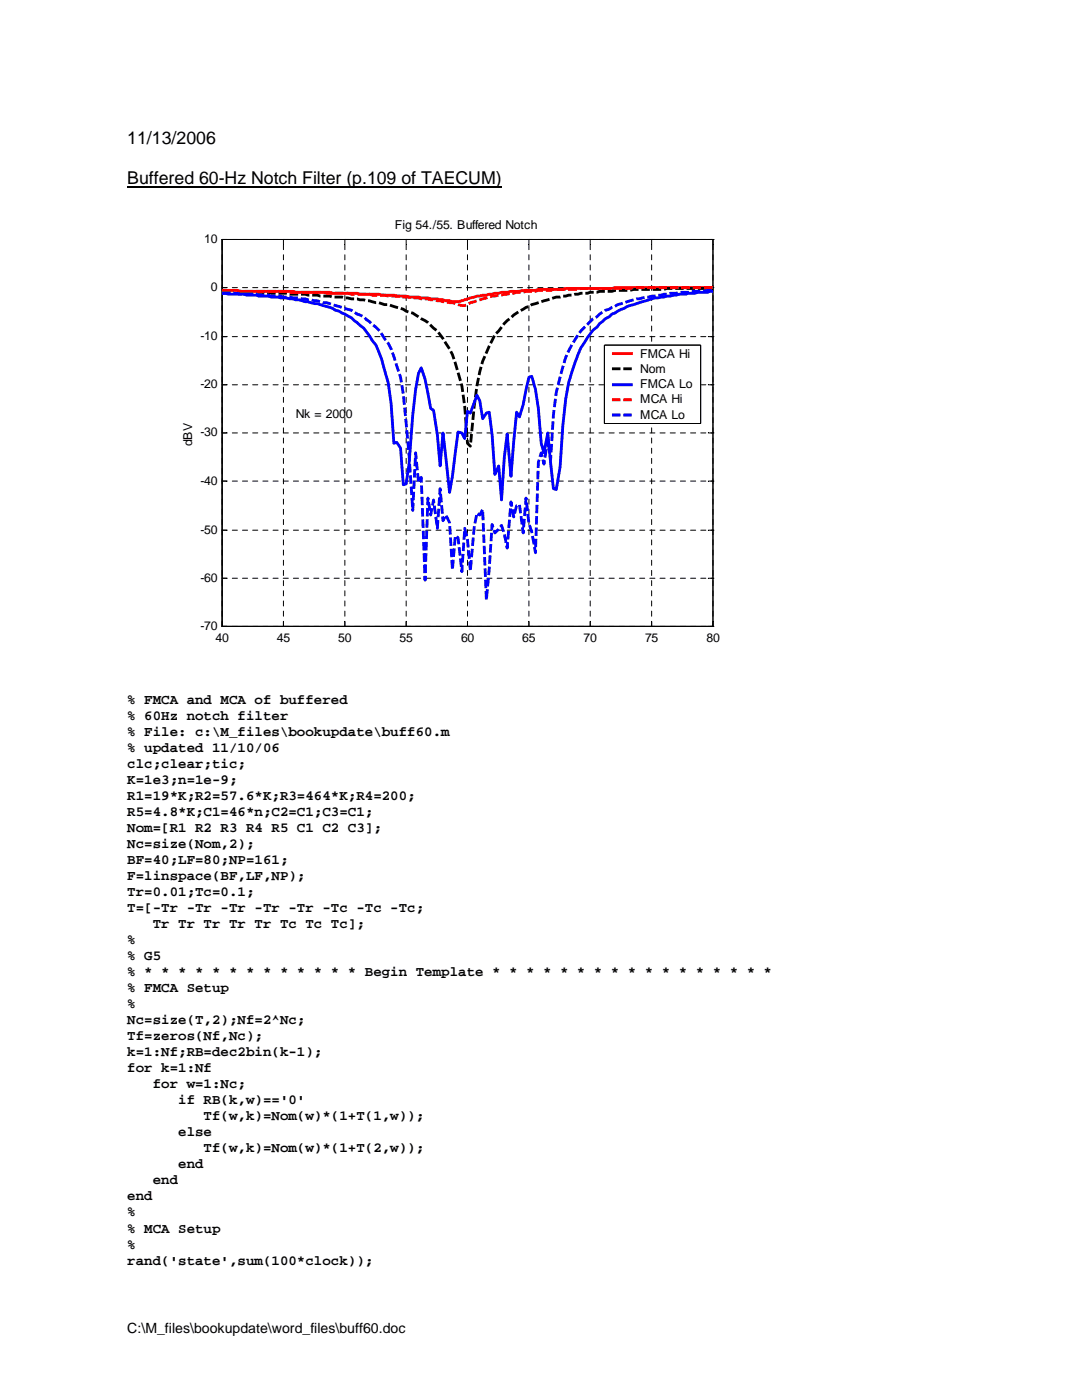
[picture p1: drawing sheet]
<svg xmlns="http://www.w3.org/2000/svg" width="216mm" height="279mm" viewBox="0 0 216 279" stroke-linecap="round" stroke-linejoin="round" font-family="sans-serif">
<path d="M25.4 37.3h74.7" fill="none" stroke="#000" stroke-width=".25"/>
<g fill="#fff">
<path d="M27.9 40.6h126.6v95h-126.6z"/>
<path d="M44.3 47.8h98v77.2h-98z"/>
</g>
<path d="M44.3 47.8h98v77.2h-98z" fill="none" stroke="#fff" stroke-width=".2"/>
<g fill="none" stroke="#000" stroke-width=".2" stroke-dasharray="1 1 1 1 1 1 1 1">
<path d="M44.3 47.8h.1M44.3 57.4h98M44.3 47.8h98M56.6 47.8h.1M68.8 47.8h.1M81 47.8h.1M93.3 47.8h.1M105.5 47.8h.1M117.8 47.8h.1M130 47.8h.1M142.3 47.8h.1M142.3 57.4h.1"/>
<path d="M44.3 76.8h98M44.3 67.2h98M142.3 76.8h.1M142.3 67.2h.1M44.3 96h98M44.3 86.4h98M142.3 96h.1M142.3 86.4h.1M44.3 115.4h98M44.3 105.8h98M142.3 115.4h.1M142.3 105.8h.1"/>
<path d="M44.3 125v-77.2M44.3 125h98M56.6 125v-77.2M68.8 125v-77.2M81 125v-77.2M93.3 125v-77.2M105.5 125v-77.2M117.8 125v-77.2M130 125v-77.2M142.3 125v-77.2M142.3 125h.1"/>
</g>
<g fill="none" stroke="#000" stroke-width=".2">
<path d="M44.3 47.8h98v77.2h-98zM44.3 57.4h1M56.6 47.8v.9M68.8 47.8v.9M81 47.8v.9M93.3 47.8v.9M105.5 47.8v.9M117.8 47.8v.9M130 47.8v.9M141.3 57.4h1M44.3 76.8h1M44.3 67.2h1"/>
<path d="M141.3 76.8h1M141.3 67.2h1M44.3 96h1M44.3 86.4h1M141.3 96h1M141.3 86.4h1M44.3 115.4h1M44.3 105.8h1M141.3 115.4h1M141.3 105.8h1M56.6 124.1v.9M68.8 124.1v.9"/>
<path d="M81 124.1v.9M93.3 124.1v.9M105.5 124.1v.9M117.8 124.1v.9M130 124.1v.9"/>
</g>
<path d="M142.3 57.4h-19.6l-.6 .2h-9.2l-.6 .2h-4.9l-.6 .2-4.8 .1-3.3 .4-1.7 .4a23.1 23.1 0 0 0-5.6 1.3h-1.1l-3-.6h-1.4l-.5-.1-3.8-.2-.6-.2h-1.8l-.6-.2h-2.4l-.6-.2h-3.8l-.6-.2h-4.8l-.6-.2h-6.8l-.6-.2h-7.1a14.9 14.9 0 0 1-4.5-.1h-2.5" fill="none" stroke="#f00" stroke-width=".57"/>
<path d="M44.3 58.1h1.3l.6 .2h6l.8 .2h4.1l.8 .2h3l.6 .2h1.9l1.1 .2a61.3 61.3 0 0 1 9.8 1.1l1.3 .2 1.1 .4h.8l3 .9 .5 .4a5.6 5.6 0 0 1 3.1 1.5 13.8 13.8 0 0 1 4.3 4 17.1 17.1 0 0 1 3 6.7l.8 2.7 .5 4.1 .6 7.4 .6 .5 .7-7.9a32.2 32.2 0 0 1 3-12l1.1-2.3 .8-.7a15.4 15.4 0 0 1 9-6.1l2.5-.7h.8l4.1-.8 3.2-.2 .6-.2 6-.1 .7-.2h6.1l.5-.2h9.3" fill="none" stroke="#000" stroke-width=".57" stroke-dasharray="1.7 .6" stroke-linecap="butt"/>
<path d="M142.3 58.1l-1.2 .2-3.7 .2-.6 .2h-1.3l-3 .6a19.1 19.1 0 0 0-6.1 1.5l-1.3 .4-3 1.5-1.9 1.5a18 18 0 0 0-6 9.8l-.7 2.4-.6 3.2-.6 5.3-.5 8.3-.8 4.5-.6-.2-1.1-11.1-.8 4-.5-1.9-.6-7-.6-3.8-.7-2.6-.6 .2-1.1 5.5-.7 2.4-.6-.9-1.1 12.8-.8-8.5-.6 4.7-.5 8.5-.6-6.8-.8 1.7-.5-7.9-.6-4.5-.6 .1-.7 1.2-.6-3.6-.5-1.1-1.3 3.5-.6-.3-.6 5.4-.5-1.1-.8-.2-1.1 8.9-.6 3.2-1.3-11.9-.6 6.6-.5-6.2-.8-4.9-.6-.4-1.1-5.8-.7-2.3-.6 1.1-.6 3.2-.5 5.1-.8 9.8-.6 4-.5 .2-.6-7.4-.7-1.1-.6 .2-.6-7.9-.5-4.2-1.3-4.7-1.2-2.8-2.4-3.4-.8-.6a13 13 0 0 0-4.9-3l-.5-.4-1.2-.3a50.8 50.8 0 0 0-11.1-1.9l-.5-.2h-1.9l-.6-.2h-1.9l-.6-.2h-3l-1.3-.2" fill="none" stroke="#00f" stroke-width=".57"/>
<path d="M44.3 58h2.5l.5 .1h9.8l.8 .2h6.6l.7 .2 8.5 .2 .6 .2 5.6 .2 .6 .2 4.9 .3 5.4 1a2.64 2.64 0 0 0 3.1-.2l1.3-.4a18.2 18.2 0 0 1 4.9-1.1l3-.6 3.7-.2 .6-.1h2.5l.5-.2h4.9l.6-.2h9.8l.7-.2h15.9" fill="none" stroke="#f00" stroke-width=".57" stroke-dasharray="1.7 .6" stroke-linecap="butt"/>
<path d="M44.3 58.5l6.8 .2 .6 .2h1.9l.5 .2a60.6 60.6 0 0 1 9.8 1.1l.6 .2h.7l3.6 1.1a4.4 4.4 0 0 1 2.4 1.2l1.4 .5 1.7 1.5a6.8 6.8 0 0 1 2.4 2.9 12 12 0 0 1 2.5 5.4l.7 2.3 .6 3.4 1.1 12 .8 11.2 .5-11.5 .6 5.8 .6-1 .7 20.6 .6-16.4 .5 3.4 .6-3 .8 5.6 .5-7.9 .6 6.4 .6-1.1 .7 1.5 .6 9.4 .5-6.8 .6 .4 .8 6.8 .5-8.7 .6 2.3 .6 6.2 .7-8.7 .6-2.8 .5 .4 .6-1.1 .7 18 1.2-15 .5 1.7 1.4-1.5 .5 1.7 .6 2.8 .8-9.2 .5 3 .6-2.3 .6-.2 .7 5.7 .6-7 .5 5.1 .6 1.7 .7 4.1 .6-18.1 .6-1.8 .5 2.2 .8-4.9 .6 4 .5-8.9 .6-4.5a47.7 47.7 0 0 1 2.5-8.3l.7-1.3a13.6 13.6 0 0 1 3.6-4.5l.5-.6 .8-.4a5.1 5.1 0 0 1 2.4-1.5l1.7-.9a43.7 43.7 0 0 1 9.8-2.1l.8-.2h1.1l.6-.2h1.9l.5-.2h2.5l.7-.1h1.2" fill="none" stroke="#00f" stroke-width=".57" stroke-dasharray="1.7 .6" stroke-linecap="butt"/>
<path d="M120.6 68.9h19.2v15.6h-19.2z" fill="#fff"/>
<path d="M120.6 68.9h19.2v15.6h-19.2z" fill="none" stroke="#fff" stroke-width=".2"/>
<path d="M120.6 68.9h19.2v15.6h-19.2z" fill="none" stroke="#000" stroke-width=".2"/>
<path d="M122.1 70.6h4.2" fill="none" stroke="#f00" stroke-width=".57"/>
<path d="M122.1 73.6h4.2" fill="none" stroke="#000" stroke-width=".57" stroke-dasharray="1.7 .6" stroke-linecap="butt"/>
<path d="M122.1 76.8h4.2" fill="none" stroke="#00f" stroke-width=".57"/>
<path d="M122.1 79.8h4.2" fill="none" stroke="#f00" stroke-width=".57" stroke-dasharray="1.7 .6" stroke-linecap="butt"/>
<path d="M122.1 82.8h4.2" fill="none" stroke="#00f" stroke-width=".57" stroke-dasharray="1.7 .6" stroke-linecap="butt"/>
<g font-size="3.5">
<text x="25.4" y="28.7">11/13/2006</text>
<text x="25.4" y="36.8">Buffered 60-Hz Notch Filter (p.109 of TAECUM)</text>
</g>
<g font-size="2.8">
<text x="25.4" y="140.5">% FMCA and MCA of buffered</text>
<text x="25.4" y="143.7">% 60Hz notch filter</text>
<text x="25.4" y="146.9">% File: c:\M_files\bookupdate\buff60.m</text>
<text x="25.4" y="150.1">% updated 11/10/06</text>
<text x="25.4" y="153.3">clc;clear;tic;</text>
<text x="25.4" y="156.5">K=1e3;n=1e-9;</text>
<text x="25.4" y="159.7">R1=19*K;R2=57.6*K;R3=464*K;R4=200;</text>
<text x="25.4" y="162.9">R5=4.8*K;C1=46*n;C2=C1;C3=C1;</text>
<text x="25.4" y="166.1">Nom=[R1 R2 R3 R4 R5 C1 C2 C3];</text>
<text x="25.4" y="169.2">Nc=size(Nom,2);</text>
<text x="25.4" y="172.4">BF=40;LF=80;NP=161;</text>
<text x="25.4" y="175.6">F=linspace(BF,LF,NP);</text>
<text x="25.4" y="178.8">Tr=0.01;Tc=0.1;</text>
<text x="25.4" y="182">T=[-Tr -Tr -Tr -Tr -Tr -Tc -Tc -Tc;</text>
<text x="30.5" y="185.2">Tr Tr Tr Tr Tr Tc Tc Tc];</text>
<text x="25.4" y="188.4">%</text>
<text x="25.4" y="191.6">% G5</text>
<text x="25.4" y="194.8">% * * * * * * * * * * * * * Begin Template * * * * * * * * * * * * * * * * *</text>
<text x="25.4" y="198">% FMCA Setup</text>
<text x="25.4" y="201.2">%</text>
<text x="25.4" y="204.4">Nc=size(T,2);Nf=2^Nc;</text>
<text x="25.4" y="207.6">Tf=zeros(Nf,Nc);</text>
<text x="25.4" y="210.8">k=1:Nf;RB=dec2bin(k-1);</text>
<text x="25.4" y="214">for k=1:Nf</text>
<text x="30.5" y="217.2">for w=1:Nc;</text>
<text x="35.6" y="220.4">if RB(k,w)=='0'</text>
<text x="35.6" y="226.8">else</text>
<text x="40.6" y="223.6">Tf(w,k)=Nom(w)*(1+T(1,w));</text>
<text x="35.6" y="233.2">end</text>
<text x="40.6" y="230">Tf(w,k)=Nom(w)*(1+T(2,w));</text>
<text x="25.4" y="239.6">end</text>
<text x="30.5" y="236.4">end</text>
<text x="25.4" y="242.8">%</text>
<text x="25.4" y="246">% MCA Setup</text>
<text x="25.4" y="249.2">%</text>
<text x="25.4" y="252.4">rand('state',sum(100*clock));</text>
<text x="25.4" y="266.1">C:\M_files\bookupdate\word_files\buff60.doc</text>
</g>
<g font-size="2.4">
<text x="78.8" y="45.7">Fig 54./55. Buffered Notch</text>
<text x="40.7" y="48.5">10</text>
<text x="42.1" y="58.1">0</text>
<text x="40" y="67.9">-10</text>
<text x="127.8" y="71.5">FMCA Hi</text>
<text x="40" y="77.5">-20</text>
<text x="127.8" y="74.5">Nom</text>
<text x="127.8" y="77.5">FMCA Lo</text>
<text x="59" y="83.3">Nk = 2000</text>
<text x="127.8" y="80.5">MCA Hi</text>
<text x="127.8" y="83.5">MCA Lo</text>
<text x="38.3" y="89" transform="rotate(-90 38.3 89)">dBV</text>
<text x="40" y="87.1">-30</text>
<text x="40" y="96.7">-40</text>
<text x="40" y="106.5">-50</text>
<text x="40" y="116.1">-60</text>
<text x="40" y="125.7">-70</text>
<text x="43" y="128.2">40</text>
<text x="55.2" y="128.2">45</text>
<text x="67.5" y="128.2">50</text>
<text x="79.7" y="128.2">55</text>
<text x="92" y="128.2">60</text>
<text x="104.2" y="128.2">65</text>
<text x="116.5" y="128.2">70</text>
<text x="128.7" y="128.2">75</text>
<text x="140.9" y="128.2">80</text>
</g>
</svg>
